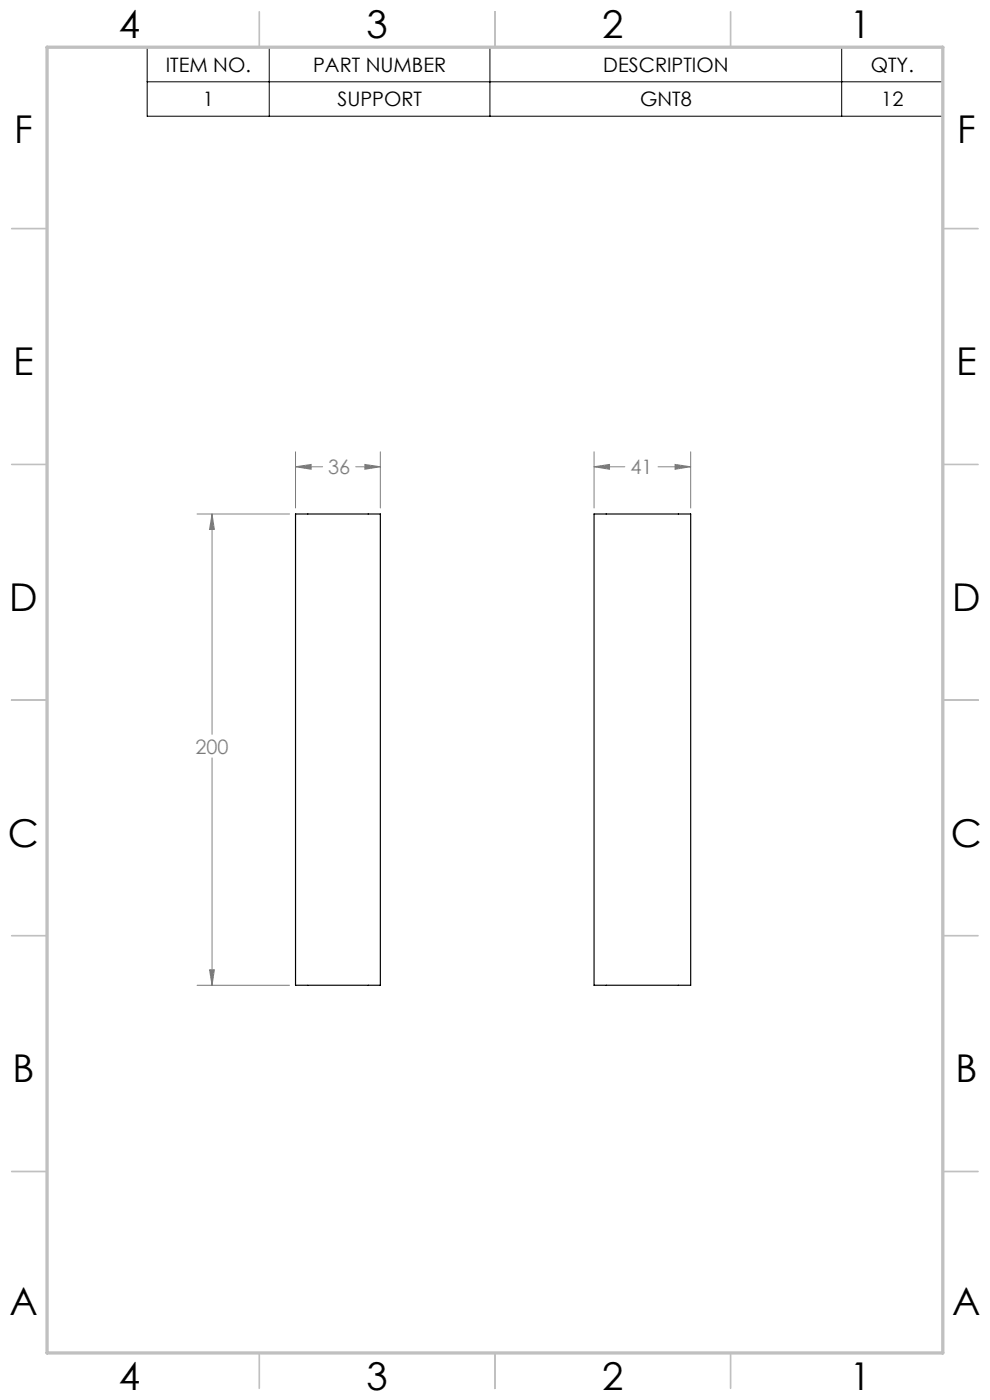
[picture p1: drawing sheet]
<svg xmlns="http://www.w3.org/2000/svg" width="210mm" height="297mm" viewBox="0 0 210 297" stroke-linecap="round" stroke-linejoin="round" font-family="sans-serif">
<g fill="none" stroke="#808080" stroke-width=".21">
<path d="M62.7 99l3.3-.5v1.1zM62.7 95.8v12M62.7 99h5.7M75.5 99h5.2M77.4 98.5l3.3 .5-3.3 .6zM80.7 95.8v12M126 99l3.3-.5v1.1zM126 99h6.5M126 95.8v12M139.6 99h6.9M143.2 98.5l3.3 .5-3.3 .6zM146.5 95.8v12"/>
<path d="M41.8 109h19.6M45 109l.5 3.3h-1.1zM45 109v46.8M45 160.8v48.2M41.8 209h19.6M44.4 205.7h1.1l-.5 3.3z"/>
</g>
<path d="M31.2 10h168.8v14.7h-168.8zM31.2 17.4h168.8M57.1 10v14.7M103.9 10v14.7M178.5 10v14.7" fill="none" stroke="#000" stroke-width=".21"/>
<g fill="none" stroke="#c0c0c0" stroke-width=".35">
<path d="M55 2.5v7.5M105 2.5v7.5M155 2.5v7.5M2.5 48.5h7.5M200 48.5h7.5M2.5 98.5h7.5M200 98.5h7.5M2.5 148.5h7.5M200 148.5h7.5M2.5 198.5h7.5M200 198.5h7.5M2.5 248.5h7.5"/>
<path d="M200 248.5h7.5M55 287v7.5M105 287v7.5M155 287v7.5"/>
</g>
<path d="M10 10h190v277h-190z" fill="none" stroke="#c0c0c0" stroke-width=".7"/>
<path d="M62.7 99l3.3-.5v1.1zM77.4 98.5l3.3 .5-3.3 .6zM45 109l.5 3.3h-1.1zM44.4 205.7h1.1l-.5 3.3zM126 99l3.3-.5v1.1zM143.2 98.5l3.3 .5-3.3 .6z" fill="#808080"/>
<path d="M62.7 109h18v100h-18zM126 109h20.5v100h-20.5z" fill="none" stroke="#000" stroke-width=".25"/>
<g font-size="8.1">
<text x="25.2" y="8">4</text>
<text x="77.7" y="8">3</text>
<text x="127.7" y="8">2</text>
<text x="180.2" y="8">1</text>
<text x="3" y="30.4">F</text>
<text x="203" y="30.4">F</text>
<text x="2.8" y="79.6">E</text>
<text x="202.8" y="79.6">E</text>
<text x="2" y="129.6">D</text>
<text x="202" y="129.6">D</text>
<text x="1.7" y="179.6">C</text>
<text x="201.7" y="179.6">C</text>
<text x="2.7" y="229.6">B</text>
<text x="202.7" y="229.6">B</text>
<text x="2" y="278.9">A</text>
<text x="202" y="278.9">A</text>
<text x="25.2" y="295">4</text>
<text x="77.7" y="295">3</text>
<text x="127.7" y="295">2</text>
<text x="180.2" y="295">1</text>
</g>
<g font-size="4.2">
<text x="35.1" y="15.2">ITEM NO.</text>
<text x="66.4" y="15.2">PART NUMBER</text>
<text x="128" y="15.2">DESCRIPTION</text>
<text x="184.7" y="15.2">QTY.</text>
<text x="43" y="22.5">1</text>
<text x="71.6" y="22.5">SUPPORT</text>
<text x="135.8" y="22.5">GNT8</text>
<text x="186.9" y="22.5">12</text>
</g>
<g font-size="4.2" fill="#808080">
<text x="69.6" y="100.6">36</text>
<text x="133.7" y="100.6">41</text>
<text x="41.5" y="159.9">200</text>
</g>
</svg>
